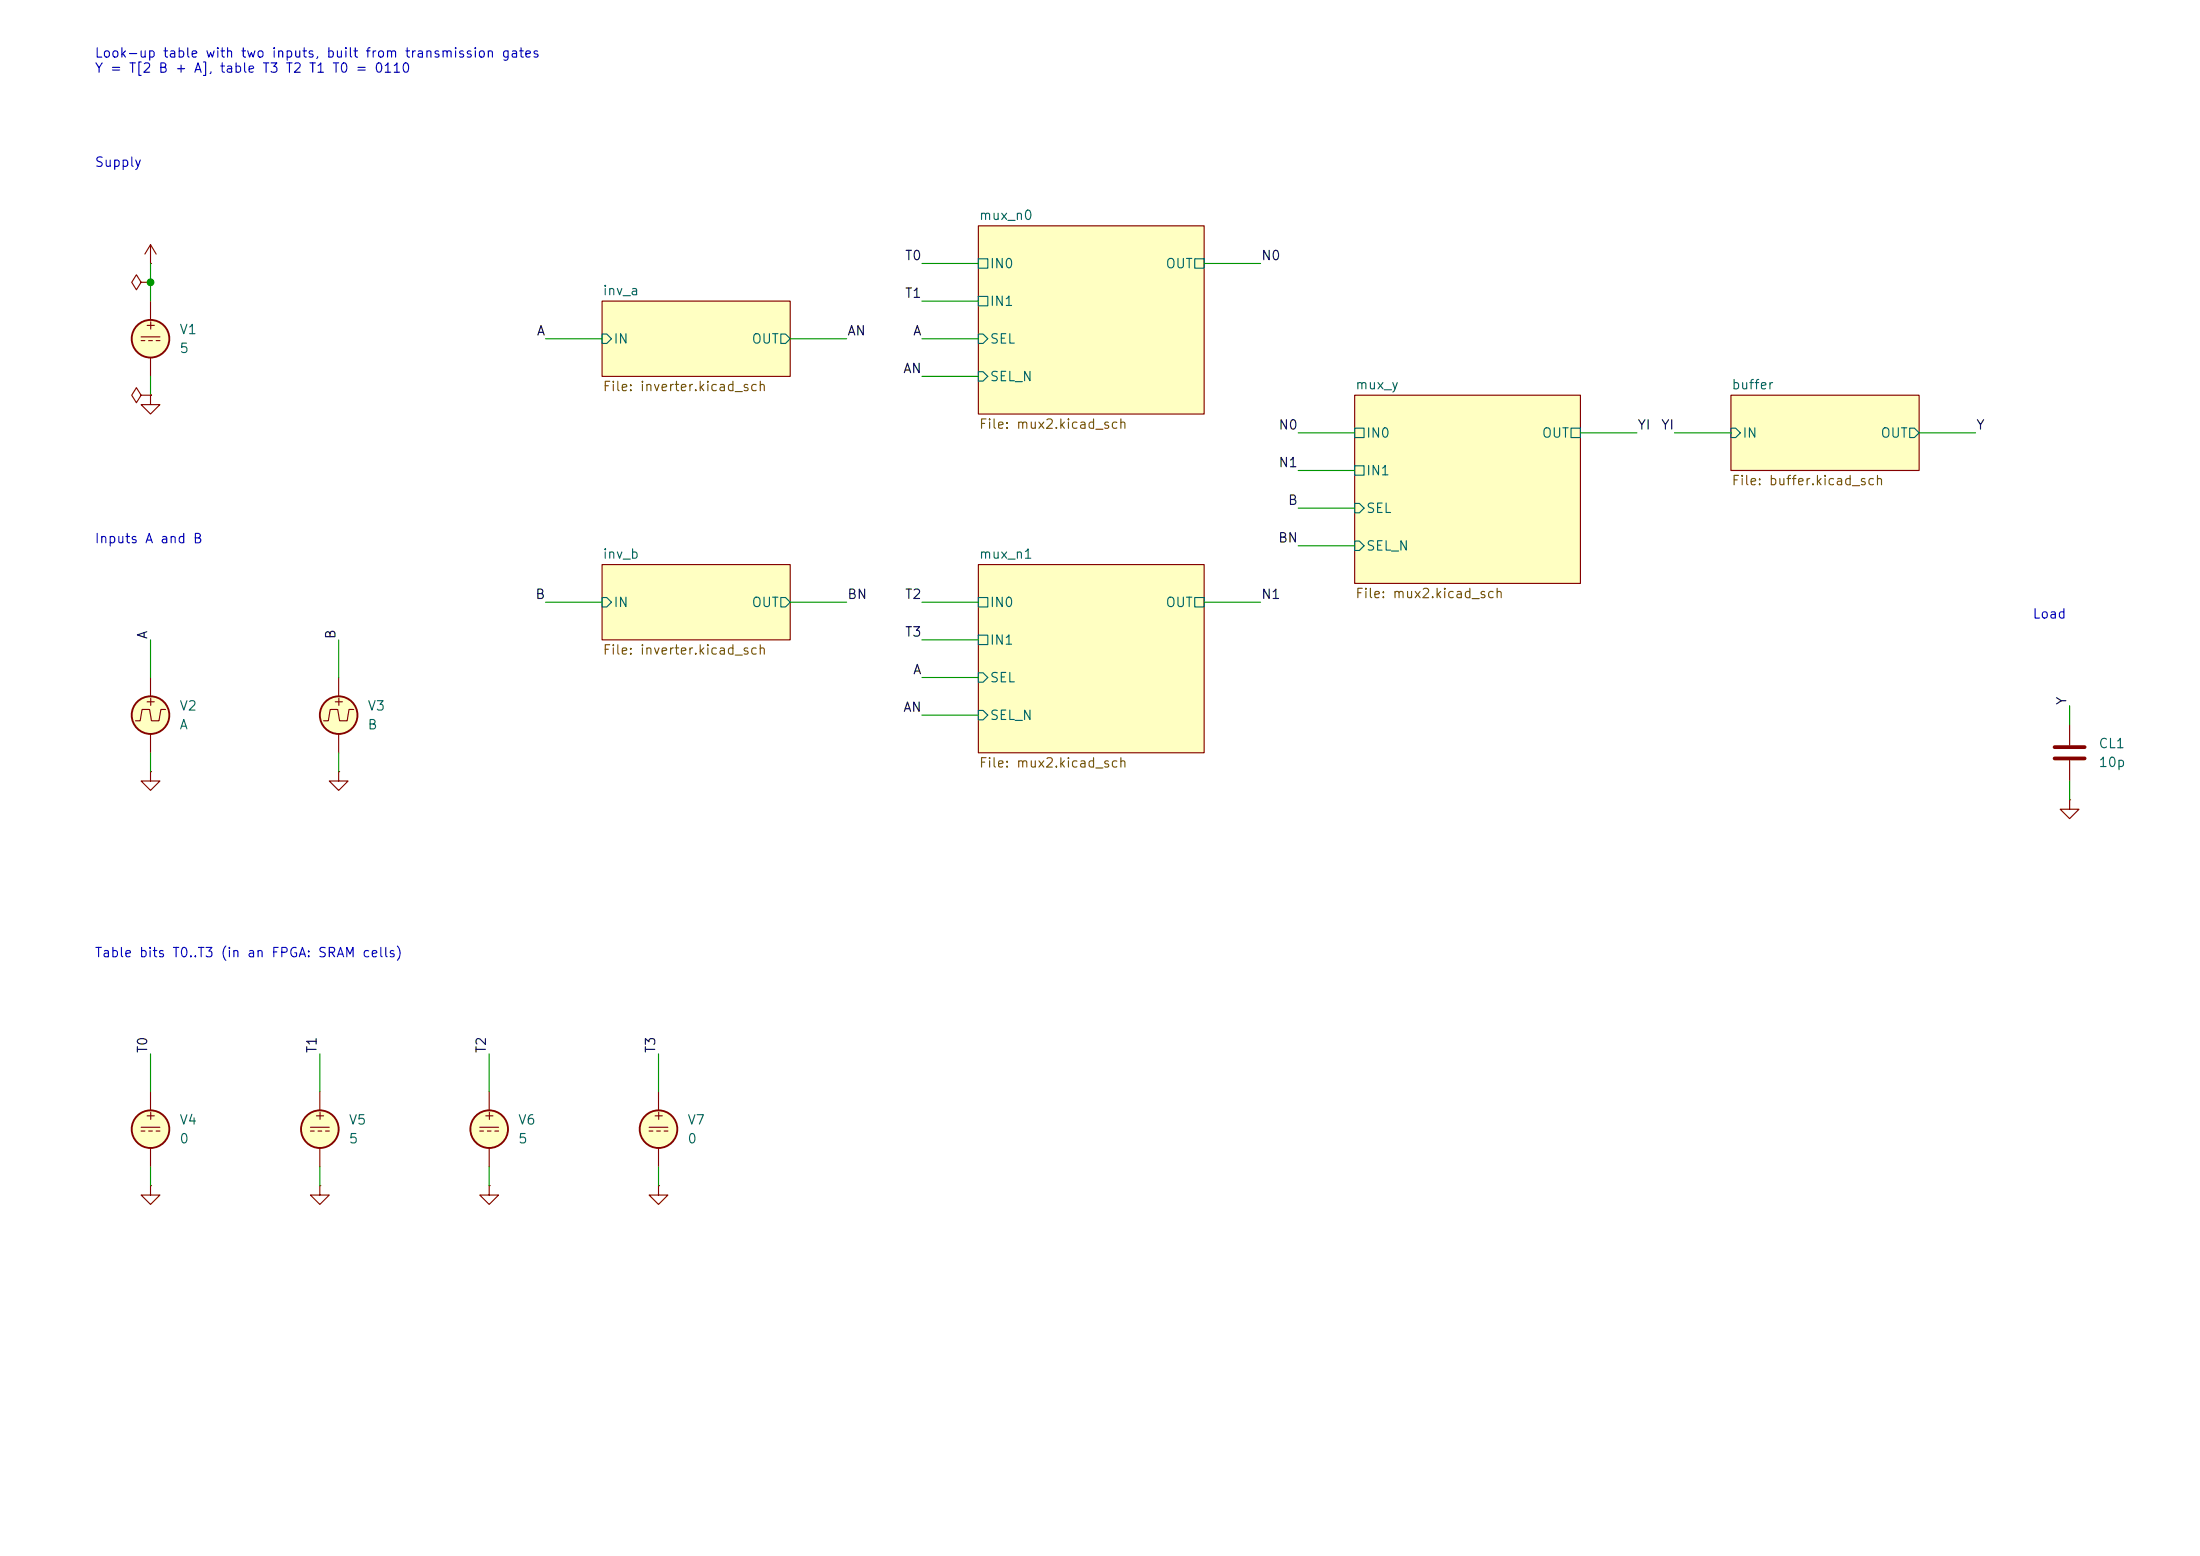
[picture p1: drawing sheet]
(kicad_sch
 (version 20250114)
 (generator "eeschema")
 (generator_version "9.0")
 (paper "A4")
 (title_block
  (title "LUT with two inputs (NMOS pass transistors)")
  (comment 1 "Generated from the description in lut.py"))
 (lib_symbols
  (symbol "Simulation_SPICE:VDC"
   (pin_numbers (hide yes))
   (pin_names
    (offset 0.0254)) (exclude_from_sim no) (in_bom yes) (on_board yes)
   (in_pos_files yes)
   (duplicate_pin_numbers_are_jumpers no)
   (property "Reference" "V" (at 2.54 2.54 0) (show_name no) (do_not_autoplace no) (effects (font (size 1.27 1.27)) (justify left)))
   (property "Value" "1" (at 2.54 0 0) (show_name no) (do_not_autoplace no) (effects (font (size 1.27 1.27)) (justify left)))
   (property "Footprint" "" (at 0 0 0) (show_name no) (do_not_autoplace no) (hide yes) (effects (font (size 1.27 1.27))))
   (property "Datasheet" "https://ngspice.sourceforge.io/docs/ngspice-html-manual/manual.xhtml#sec_Independent_Sources_for" (at 0 0 0) (show_name no) (do_not_autoplace no) (hide yes) (effects (font (size 1.27 1.27))))
   (property "Description" "Voltage source, DC" (at 0 0 0) (show_name no) (do_not_autoplace no) (hide yes) (effects (font (size 1.27 1.27))))
   (property "Sim.Pins" "1=+ 2=-" (at 0 0 0) (show_name no) (do_not_autoplace no) (hide yes) (effects (font (size 1.27 1.27))))
   (property "Sim.Type" "DC" (at 0 0 0) (show_name no) (do_not_autoplace no) (hide yes) (effects (font (size 1.27 1.27))))
   (property "Sim.Device" "V" (at 0 0 0) (show_name no) (do_not_autoplace no) (hide yes) (effects (font (size 1.27 1.27)) (justify left)))
   (symbol "VDC_0_0"
    (polyline (pts (xy -1.27 0.254) (xy 1.27 0.254)) (stroke (width 0) (type default)) (fill (type none)))
    (polyline (pts (xy -0.762 -0.254) (xy -1.27 -0.254)) (stroke (width 0) (type default)) (fill (type none)))
    (polyline (pts (xy 0.254 -0.254) (xy -0.254 -0.254)) (stroke (width 0) (type default)) (fill (type none)))
    (polyline (pts (xy 1.27 -0.254) (xy 0.762 -0.254)) (stroke (width 0) (type default)) (fill (type none)))
    (text "+" (at 0 1.905 0) (effects (font (size 1.27 1.27)))))
   (symbol "VDC_0_1"
    (circle (center 0 0) (radius 2.54) (stroke (width 0.254) (type default)) (fill (type background))))
   (symbol "VDC_1_1"
    (pin passive line (at 0 5.08 270) (length 2.54) (name "" (effects (font (size 1.27 1.27)))) (number "1" (effects (font (size 1.27 1.27)))))
    (pin passive line (at 0 -5.08 90) (length 2.54) (name "" (effects (font (size 1.27 1.27)))) (number "2" (effects (font (size 1.27 1.27))))))
   (embedded_fonts no))
  (symbol "Simulation_SPICE:VPULSE"
   (pin_numbers (hide yes))
   (pin_names
    (offset 0.0254)) (exclude_from_sim no) (in_bom yes) (on_board yes)
   (in_pos_files yes)
   (duplicate_pin_numbers_are_jumpers no)
   (property "Reference" "V" (at 2.54 2.54 0) (show_name no) (do_not_autoplace no) (effects (font (size 1.27 1.27)) (justify left)))
   (property "Value" "VPULSE" (at 2.54 0 0) (show_name no) (do_not_autoplace no) (effects (font (size 1.27 1.27)) (justify left)))
   (property "Footprint" "" (at 0 0 0) (show_name no) (do_not_autoplace no) (hide yes) (effects (font (size 1.27 1.27))))
   (property "Datasheet" "https://ngspice.sourceforge.io/docs/ngspice-html-manual/manual.xhtml#sec_Independent_Sources_for" (at 0 0 0) (show_name no) (do_not_autoplace no) (hide yes) (effects (font (size 1.27 1.27))))
   (property "Description" "Voltage source, pulse" (at 0 0 0) (show_name no) (do_not_autoplace no) (hide yes) (effects (font (size 1.27 1.27))))
   (property "Sim.Pins" "1=+ 2=-" (at 0 0 0) (show_name no) (do_not_autoplace no) (hide yes) (effects (font (size 1.27 1.27))))
   (property "Sim.Type" "PULSE" (at 0 0 0) (show_name no) (do_not_autoplace no) (hide yes) (effects (font (size 1.27 1.27))))
   (property "Sim.Device" "V" (at 0 0 0) (show_name no) (do_not_autoplace no) (hide yes) (effects (font (size 1.27 1.27)) (justify left)))
   (property "Sim.Params" "y1=0 y2=1 td=2n tr=2n tf=2n tw=50n per=100n" (at 2.54 -2.54 0) (show_name no) (do_not_autoplace no) (effects (font (size 1.27 1.27)) (justify left)))
   (symbol "VPULSE_0_0"
    (polyline (pts (xy -2.032 -0.762) (xy -1.397 -0.762) (xy -1.143 0.762) (xy -0.127 0.762) (xy 0.127 -0.762) (xy 1.143 -0.762) (xy 1.397 0.762) (xy 2.032 0.762)) (stroke (width 0) (type default)) (fill (type none)))
    (text "+" (at 0 1.905 0) (effects (font (size 1.27 1.27)))))
   (symbol "VPULSE_0_1"
    (circle (center 0 0) (radius 2.54) (stroke (width 0.254) (type default)) (fill (type background))))
   (symbol "VPULSE_1_1"
    (pin passive line (at 0 5.08 270) (length 2.54) (name "" (effects (font (size 1.27 1.27)))) (number "1" (effects (font (size 1.27 1.27)))))
    (pin passive line (at 0 -5.08 90) (length 2.54) (name "" (effects (font (size 1.27 1.27)))) (number "2" (effects (font (size 1.27 1.27))))))
   (embedded_fonts no))
  (symbol "Device:C"
   (pin_numbers (hide yes))
   (pin_names
    (offset 0.254)) (exclude_from_sim no) (in_bom yes) (on_board yes)
   (in_pos_files yes)
   (duplicate_pin_numbers_are_jumpers no)
   (property "Reference" "C" (at 0.635 2.54 0) (show_name no) (do_not_autoplace no) (effects (font (size 1.27 1.27)) (justify left)))
   (property "Value" "C" (at 0.635 -2.54 0) (show_name no) (do_not_autoplace no) (effects (font (size 1.27 1.27)) (justify left)))
   (property "Footprint" "" (at 0.9652 -3.81 0) (show_name no) (do_not_autoplace no) (hide yes) (effects (font (size 1.27 1.27))))
   (property "Datasheet" "" (at 0 0 0) (show_name no) (do_not_autoplace no) (hide yes) (effects (font (size 1.27 1.27))))
   (property "Description" "Unpolarized capacitor" (at 0 0 0) (show_name no) (do_not_autoplace no) (hide yes) (effects (font (size 1.27 1.27))))
   (symbol "C_0_1"
    (polyline (pts (xy -2.032 0.762) (xy 2.032 0.762)) (stroke (width 0.508) (type default)) (fill (type none)))
    (polyline (pts (xy -2.032 -0.762) (xy 2.032 -0.762)) (stroke (width 0.508) (type default)) (fill (type none))))
   (symbol "C_1_1"
    (pin passive line (at 0 3.81 270) (length 2.794) (name "" (effects (font (size 1.27 1.27)))) (number "1" (effects (font (size 1.27 1.27)))))
    (pin passive line (at 0 -3.81 90) (length 2.794) (name "" (effects (font (size 1.27 1.27)))) (number "2" (effects (font (size 1.27 1.27))))))
   (embedded_fonts no))
  (symbol "power:GND"
   (power global)
   (pin_numbers (hide yes))
   (pin_names
    (offset 0) (hide yes)) (exclude_from_sim no) (in_bom yes) (on_board yes)
   (in_pos_files yes)
   (duplicate_pin_numbers_are_jumpers no)
   (property "Reference" "#PWR" (at 0 -6.35 0) (show_name no) (do_not_autoplace no) (hide yes) (effects (font (size 1.27 1.27))))
   (property "Value" "GND" (at 0 -3.81 0) (show_name no) (do_not_autoplace no) (effects (font (size 1.27 1.27))))
   (property "Footprint" "" (at 0 0 0) (show_name no) (do_not_autoplace no) (hide yes) (effects (font (size 1.27 1.27))))
   (property "Datasheet" "" (at 0 0 0) (show_name no) (do_not_autoplace no) (hide yes) (effects (font (size 1.27 1.27))))
   (property "Description" "Power symbol creates a global label with name \"GND\" , ground" (at 0 0 0) (show_name no) (do_not_autoplace no) (hide yes) (effects (font (size 1.27 1.27))))
   (symbol "GND_0_1"
    (polyline (pts (xy 0 0) (xy 0 -1.27) (xy 1.27 -1.27) (xy 0 -2.54) (xy -1.27 -1.27) (xy 0 -1.27)) (stroke (width 0) (type default)) (fill (type none))))
   (symbol "GND_1_1"
    (pin power_in line (at 0 0 270) (length 0) (name "" (effects (font (size 1.27 1.27)))) (number "1" (effects (font (size 1.27 1.27))))))
   (embedded_fonts no))
  (symbol "power:+5V"
   (power global)
   (pin_numbers (hide yes))
   (pin_names
    (offset 0) (hide yes)) (exclude_from_sim no) (in_bom yes) (on_board yes)
   (in_pos_files yes)
   (duplicate_pin_numbers_are_jumpers no)
   (property "Reference" "#PWR" (at 0 -3.81 0) (show_name no) (do_not_autoplace no) (hide yes) (effects (font (size 1.27 1.27))))
   (property "Value" "+5V" (at 0 3.556 0) (show_name no) (do_not_autoplace no) (effects (font (size 1.27 1.27))))
   (property "Footprint" "" (at 0 0 0) (show_name no) (do_not_autoplace no) (hide yes) (effects (font (size 1.27 1.27))))
   (property "Datasheet" "" (at 0 0 0) (show_name no) (do_not_autoplace no) (hide yes) (effects (font (size 1.27 1.27))))
   (property "Description" "Power symbol creates a global label with name \"+5V\"" (at 0 0 0) (show_name no) (do_not_autoplace no) (hide yes) (effects (font (size 1.27 1.27))))
   (symbol "+5V_0_1"
    (polyline (pts (xy -0.762 1.27) (xy 0 2.54)) (stroke (width 0) (type default)) (fill (type none)))
    (polyline (pts (xy 0 2.54) (xy 0.762 1.27)) (stroke (width 0) (type default)) (fill (type none)))
    (polyline (pts (xy 0 0) (xy 0 2.54)) (stroke (width 0) (type default)) (fill (type none))))
   (symbol "+5V_1_1"
    (pin power_in line (at 0 0 90) (length 0) (name "" (effects (font (size 1.27 1.27)))) (number "1" (effects (font (size 1.27 1.27))))))
   (embedded_fonts no))
  (symbol "power:PWR_FLAG"
   (power global)
   (pin_numbers (hide yes))
   (pin_names
    (offset 0) (hide yes)) (exclude_from_sim no) (in_bom yes) (on_board yes)
   (in_pos_files yes)
   (duplicate_pin_numbers_are_jumpers no)
   (property "Reference" "#FLG" (at 0 1.905 0) (show_name no) (do_not_autoplace no) (hide yes) (effects (font (size 1.27 1.27))))
   (property "Value" "PWR_FLAG" (at 0 3.81 0) (show_name no) (do_not_autoplace no) (effects (font (size 1.27 1.27))))
   (property "Footprint" "" (at 0 0 0) (show_name no) (do_not_autoplace no) (hide yes) (effects (font (size 1.27 1.27))))
   (property "Datasheet" "" (at 0 0 0) (show_name no) (do_not_autoplace no) (hide yes) (effects (font (size 1.27 1.27))))
   (property "Description" "Special symbol for telling ERC where power comes from" (at 0 0 0) (show_name no) (do_not_autoplace no) (hide yes) (effects (font (size 1.27 1.27))))
   (symbol "PWR_FLAG_0_0"
    (pin power_out line (at 0 0 90) (length 0) (name "" (effects (font (size 1.27 1.27)))) (number "1" (effects (font (size 1.27 1.27))))))
   (symbol "PWR_FLAG_0_1"
    (polyline (pts (xy 0 0) (xy 0 1.27) (xy -1.016 1.905) (xy 0 2.54) (xy 1.016 1.905) (xy 0 1.27)) (stroke (width 0) (type default)) (fill (type none))))
   (embedded_fonts no)))
 (symbol
  (lib_id "Simulation_SPICE:VDC")
  (at 20.32 45.72 0)
  (unit 1)
  (exclude_from_sim no)
  (in_bom yes)
  (on_board yes)
  (dnp no)
  (property "Reference" "V1" (at 24.13 44.45 0) (effects (font (size 1.27 1.27)) (justify left)))
  (property "Value" "5" (at 24.13 46.99 0) (effects (font (size 1.27 1.27)) (justify left)))
  (property "Footprint" "" (at 20.32 45.72 0) (hide yes) (effects (font (size 1.27 1.27))))
  (property "Datasheet" "" (at 20.32 45.72 0) (hide yes) (effects (font (size 1.27 1.27))))
  (property "Sim.Pins" "1=+ 2=-" (at 20.32 45.72 0) (hide yes) (effects (font (size 1.27 1.27))))
  (property "Sim.Type" "DC" (at 20.32 45.72 0) (hide yes) (effects (font (size 1.27 1.27))))
  (property "Sim.Device" "V" (at 20.32 45.72 0) (hide yes) (effects (font (size 1.27 1.27))))
  (property "Sim.Params" "dc=5" (at 20.32 45.72 0) (hide yes) (effects (font (size 1.27 1.27))))
  (pin "1")
  (pin "2"))
 (symbol
  (lib_id "Simulation_SPICE:VPULSE")
  (at 20.32 96.52 0)
  (unit 1)
  (exclude_from_sim no)
  (in_bom yes)
  (on_board yes)
  (dnp no)
  (property "Reference" "V2" (at 24.13 95.25 0) (effects (font (size 1.27 1.27)) (justify left)))
  (property "Value" "A" (at 24.13 97.79 0) (effects (font (size 1.27 1.27)) (justify left)))
  (property "Footprint" "" (at 20.32 96.52 0) (hide yes) (effects (font (size 1.27 1.27))))
  (property "Datasheet" "" (at 20.32 96.52 0) (hide yes) (effects (font (size 1.27 1.27))))
  (property "Sim.Pins" "1=+ 2=-" (at 20.32 96.52 0) (hide yes) (effects (font (size 1.27 1.27))))
  (property "Sim.Type" "PULSE" (at 20.32 96.52 0) (hide yes) (effects (font (size 1.27 1.27))))
  (property "Sim.Device" "V" (at 20.32 96.52 0) (hide yes) (effects (font (size 1.27 1.27))))
  (property "Sim.Params" "y1=0 y2=5 td=200n tr=1n tf=1n tw=399n per=800n" (at 20.32 96.52 0) (hide yes) (effects (font (size 1.27 1.27))))
  (pin "1")
  (pin "2"))
 (symbol
  (lib_id "Simulation_SPICE:VPULSE")
  (at 45.72 96.52 0)
  (unit 1)
  (exclude_from_sim no)
  (in_bom yes)
  (on_board yes)
  (dnp no)
  (property "Reference" "V3" (at 49.53 95.25 0) (effects (font (size 1.27 1.27)) (justify left)))
  (property "Value" "B" (at 49.53 97.79 0) (effects (font (size 1.27 1.27)) (justify left)))
  (property "Footprint" "" (at 45.72 96.52 0) (hide yes) (effects (font (size 1.27 1.27))))
  (property "Datasheet" "" (at 45.72 96.52 0) (hide yes) (effects (font (size 1.27 1.27))))
  (property "Sim.Pins" "1=+ 2=-" (at 45.72 96.52 0) (hide yes) (effects (font (size 1.27 1.27))))
  (property "Sim.Type" "PULSE" (at 45.72 96.52 0) (hide yes) (effects (font (size 1.27 1.27))))
  (property "Sim.Device" "V" (at 45.72 96.52 0) (hide yes) (effects (font (size 1.27 1.27))))
  (property "Sim.Params" "y1=0 y2=5 td=400n tr=1n tf=1n tw=399n per=800n" (at 45.72 96.52 0) (hide yes) (effects (font (size 1.27 1.27))))
  (pin "1")
  (pin "2"))
 (symbol
  (lib_id "Simulation_SPICE:VDC")
  (at 20.32 152.4 0)
  (unit 1)
  (exclude_from_sim no)
  (in_bom yes)
  (on_board yes)
  (dnp no)
  (property "Reference" "V4" (at 24.13 151.13 0) (effects (font (size 1.27 1.27)) (justify left)))
  (property "Value" "0" (at 24.13 153.67 0) (effects (font (size 1.27 1.27)) (justify left)))
  (property "Footprint" "" (at 20.32 152.4 0) (hide yes) (effects (font (size 1.27 1.27))))
  (property "Datasheet" "" (at 20.32 152.4 0) (hide yes) (effects (font (size 1.27 1.27))))
  (property "Sim.Pins" "1=+ 2=-" (at 20.32 152.4 0) (hide yes) (effects (font (size 1.27 1.27))))
  (property "Sim.Type" "DC" (at 20.32 152.4 0) (hide yes) (effects (font (size 1.27 1.27))))
  (property "Sim.Device" "V" (at 20.32 152.4 0) (hide yes) (effects (font (size 1.27 1.27))))
  (property "Sim.Params" "dc=0" (at 20.32 152.4 0) (hide yes) (effects (font (size 1.27 1.27))))
  (pin "1")
  (pin "2"))
 (symbol
  (lib_id "Simulation_SPICE:VDC")
  (at 43.18 152.4 0)
  (unit 1)
  (exclude_from_sim no)
  (in_bom yes)
  (on_board yes)
  (dnp no)
  (property "Reference" "V5" (at 46.99 151.13 0) (effects (font (size 1.27 1.27)) (justify left)))
  (property "Value" "5" (at 46.99 153.67 0) (effects (font (size 1.27 1.27)) (justify left)))
  (property "Footprint" "" (at 43.18 152.4 0) (hide yes) (effects (font (size 1.27 1.27))))
  (property "Datasheet" "" (at 43.18 152.4 0) (hide yes) (effects (font (size 1.27 1.27))))
  (property "Sim.Pins" "1=+ 2=-" (at 43.18 152.4 0) (hide yes) (effects (font (size 1.27 1.27))))
  (property "Sim.Type" "DC" (at 43.18 152.4 0) (hide yes) (effects (font (size 1.27 1.27))))
  (property "Sim.Device" "V" (at 43.18 152.4 0) (hide yes) (effects (font (size 1.27 1.27))))
  (property "Sim.Params" "dc=5" (at 43.18 152.4 0) (hide yes) (effects (font (size 1.27 1.27))))
  (pin "1")
  (pin "2"))
 (symbol
  (lib_id "Simulation_SPICE:VDC")
  (at 66.04 152.4 0)
  (unit 1)
  (exclude_from_sim no)
  (in_bom yes)
  (on_board yes)
  (dnp no)
  (property "Reference" "V6" (at 69.85 151.13 0) (effects (font (size 1.27 1.27)) (justify left)))
  (property "Value" "5" (at 69.85 153.67 0) (effects (font (size 1.27 1.27)) (justify left)))
  (property "Footprint" "" (at 66.04 152.4 0) (hide yes) (effects (font (size 1.27 1.27))))
  (property "Datasheet" "" (at 66.04 152.4 0) (hide yes) (effects (font (size 1.27 1.27))))
  (property "Sim.Pins" "1=+ 2=-" (at 66.04 152.4 0) (hide yes) (effects (font (size 1.27 1.27))))
  (property "Sim.Type" "DC" (at 66.04 152.4 0) (hide yes) (effects (font (size 1.27 1.27))))
  (property "Sim.Device" "V" (at 66.04 152.4 0) (hide yes) (effects (font (size 1.27 1.27))))
  (property "Sim.Params" "dc=5" (at 66.04 152.4 0) (hide yes) (effects (font (size 1.27 1.27))))
  (pin "1")
  (pin "2"))
 (symbol
  (lib_id "Simulation_SPICE:VDC")
  (at 88.9 152.4 0)
  (unit 1)
  (exclude_from_sim no)
  (in_bom yes)
  (on_board yes)
  (dnp no)
  (property "Reference" "V7" (at 92.71 151.13 0) (effects (font (size 1.27 1.27)) (justify left)))
  (property "Value" "0" (at 92.71 153.67 0) (effects (font (size 1.27 1.27)) (justify left)))
  (property "Footprint" "" (at 88.9 152.4 0) (hide yes) (effects (font (size 1.27 1.27))))
  (property "Datasheet" "" (at 88.9 152.4 0) (hide yes) (effects (font (size 1.27 1.27))))
  (property "Sim.Pins" "1=+ 2=-" (at 88.9 152.4 0) (hide yes) (effects (font (size 1.27 1.27))))
  (property "Sim.Type" "DC" (at 88.9 152.4 0) (hide yes) (effects (font (size 1.27 1.27))))
  (property "Sim.Device" "V" (at 88.9 152.4 0) (hide yes) (effects (font (size 1.27 1.27))))
  (property "Sim.Params" "dc=0" (at 88.9 152.4 0) (hide yes) (effects (font (size 1.27 1.27))))
  (pin "1")
  (pin "2"))
 (symbol
  (lib_id "Device:C")
  (at 279.4 101.6 0)
  (unit 1)
  (exclude_from_sim no)
  (in_bom yes)
  (on_board yes)
  (dnp no)
  (property "Reference" "CL1" (at 283.21 100.33 0) (effects (font (size 1.27 1.27)) (justify left)))
  (property "Value" "10p" (at 283.21 102.87 0) (effects (font (size 1.27 1.27)) (justify left)))
  (property "Footprint" "" (at 279.4 101.6 0) (hide yes) (effects (font (size 1.27 1.27))))
  (property "Datasheet" "" (at 279.4 101.6 0) (hide yes) (effects (font (size 1.27 1.27))))
  (pin "1")
  (pin "2"))
 (symbol
  (lib_id "power:GND")
  (at 20.32 53.34 0)
  (unit 1)
  (exclude_from_sim no)
  (in_bom yes)
  (on_board yes)
  (dnp no)
  (property "Reference" "#PWR001" (at 24.13 52.07 0) (hide yes) (effects (font (size 1.27 1.27)) (justify left)))
  (property "Value" "GND" (at 24.13 54.61 0) (hide yes) (effects (font (size 1.27 1.27)) (justify left)))
  (property "Footprint" "" (at 20.32 53.34 0) (hide yes) (effects (font (size 1.27 1.27))))
  (property "Datasheet" "" (at 20.32 53.34 0) (hide yes) (effects (font (size 1.27 1.27))))
  (pin "1"))
 (symbol
  (lib_id "power:+5V")
  (at 20.32 35.56 0)
  (unit 1)
  (exclude_from_sim no)
  (in_bom yes)
  (on_board yes)
  (dnp no)
  (property "Reference" "#PWR002" (at 24.13 34.29 0) (hide yes) (effects (font (size 1.27 1.27)) (justify left)))
  (property "Value" "+5V" (at 24.13 36.83 0) (hide yes) (effects (font (size 1.27 1.27)) (justify left)))
  (property "Footprint" "" (at 20.32 35.56 0) (hide yes) (effects (font (size 1.27 1.27))))
  (property "Datasheet" "" (at 20.32 35.56 0) (hide yes) (effects (font (size 1.27 1.27))))
  (pin "1"))
 (symbol
  (lib_id "power:PWR_FLAG")
  (at 20.32 38.1 90)
  (unit 1)
  (exclude_from_sim no)
  (in_bom yes)
  (on_board yes)
  (dnp no)
  (property "Reference" "#FLG001" (at 24.13 36.83 90) (hide yes) (effects (font (size 1.27 1.27))))
  (property "Value" "PWR_FLAG" (at 24.13 39.37 90) (hide yes) (effects (font (size 1.27 1.27))))
  (property "Footprint" "" (at 20.32 38.1 0) (hide yes) (effects (font (size 1.27 1.27))))
  (property "Datasheet" "" (at 20.32 38.1 0) (hide yes) (effects (font (size 1.27 1.27))))
  (pin "1"))
 (symbol
  (lib_id "power:PWR_FLAG")
  (at 20.32 53.34 90)
  (unit 1)
  (exclude_from_sim no)
  (in_bom yes)
  (on_board yes)
  (dnp no)
  (property "Reference" "#FLG002" (at 24.13 52.07 90) (hide yes) (effects (font (size 1.27 1.27))))
  (property "Value" "PWR_FLAG" (at 24.13 54.61 90) (hide yes) (effects (font (size 1.27 1.27))))
  (property "Footprint" "" (at 20.32 53.34 0) (hide yes) (effects (font (size 1.27 1.27))))
  (property "Datasheet" "" (at 20.32 53.34 0) (hide yes) (effects (font (size 1.27 1.27))))
  (pin "1"))
 (symbol
  (lib_id "power:GND")
  (at 20.32 104.14 0)
  (unit 1)
  (exclude_from_sim no)
  (in_bom yes)
  (on_board yes)
  (dnp no)
  (property "Reference" "#PWR003" (at 24.13 102.87 0) (hide yes) (effects (font (size 1.27 1.27)) (justify left)))
  (property "Value" "GND" (at 24.13 105.41 0) (hide yes) (effects (font (size 1.27 1.27)) (justify left)))
  (property "Footprint" "" (at 20.32 104.14 0) (hide yes) (effects (font (size 1.27 1.27))))
  (property "Datasheet" "" (at 20.32 104.14 0) (hide yes) (effects (font (size 1.27 1.27))))
  (pin "1"))
 (symbol
  (lib_id "power:GND")
  (at 45.72 104.14 0)
  (unit 1)
  (exclude_from_sim no)
  (in_bom yes)
  (on_board yes)
  (dnp no)
  (property "Reference" "#PWR004" (at 49.53 102.87 0) (hide yes) (effects (font (size 1.27 1.27)) (justify left)))
  (property "Value" "GND" (at 49.53 105.41 0) (hide yes) (effects (font (size 1.27 1.27)) (justify left)))
  (property "Footprint" "" (at 45.72 104.14 0) (hide yes) (effects (font (size 1.27 1.27))))
  (property "Datasheet" "" (at 45.72 104.14 0) (hide yes) (effects (font (size 1.27 1.27))))
  (pin "1"))
 (symbol
  (lib_id "power:GND")
  (at 20.32 160.02 0)
  (unit 1)
  (exclude_from_sim no)
  (in_bom yes)
  (on_board yes)
  (dnp no)
  (property "Reference" "#PWR005" (at 24.13 158.75 0) (hide yes) (effects (font (size 1.27 1.27)) (justify left)))
  (property "Value" "GND" (at 24.13 161.29 0) (hide yes) (effects (font (size 1.27 1.27)) (justify left)))
  (property "Footprint" "" (at 20.32 160.02 0) (hide yes) (effects (font (size 1.27 1.27))))
  (property "Datasheet" "" (at 20.32 160.02 0) (hide yes) (effects (font (size 1.27 1.27))))
  (pin "1"))
 (symbol
  (lib_id "power:GND")
  (at 43.18 160.02 0)
  (unit 1)
  (exclude_from_sim no)
  (in_bom yes)
  (on_board yes)
  (dnp no)
  (property "Reference" "#PWR006" (at 46.99 158.75 0) (hide yes) (effects (font (size 1.27 1.27)) (justify left)))
  (property "Value" "GND" (at 46.99 161.29 0) (hide yes) (effects (font (size 1.27 1.27)) (justify left)))
  (property "Footprint" "" (at 43.18 160.02 0) (hide yes) (effects (font (size 1.27 1.27))))
  (property "Datasheet" "" (at 43.18 160.02 0) (hide yes) (effects (font (size 1.27 1.27))))
  (pin "1"))
 (symbol
  (lib_id "power:GND")
  (at 66.04 160.02 0)
  (unit 1)
  (exclude_from_sim no)
  (in_bom yes)
  (on_board yes)
  (dnp no)
  (property "Reference" "#PWR007" (at 69.85 158.75 0) (hide yes) (effects (font (size 1.27 1.27)) (justify left)))
  (property "Value" "GND" (at 69.85 161.29 0) (hide yes) (effects (font (size 1.27 1.27)) (justify left)))
  (property "Footprint" "" (at 66.04 160.02 0) (hide yes) (effects (font (size 1.27 1.27))))
  (property "Datasheet" "" (at 66.04 160.02 0) (hide yes) (effects (font (size 1.27 1.27))))
  (pin "1"))
 (symbol
  (lib_id "power:GND")
  (at 88.9 160.02 0)
  (unit 1)
  (exclude_from_sim no)
  (in_bom yes)
  (on_board yes)
  (dnp no)
  (property "Reference" "#PWR008" (at 92.71 158.75 0) (hide yes) (effects (font (size 1.27 1.27)) (justify left)))
  (property "Value" "GND" (at 92.71 161.29 0) (hide yes) (effects (font (size 1.27 1.27)) (justify left)))
  (property "Footprint" "" (at 88.9 160.02 0) (hide yes) (effects (font (size 1.27 1.27))))
  (property "Datasheet" "" (at 88.9 160.02 0) (hide yes) (effects (font (size 1.27 1.27))))
  (pin "1"))
 (symbol
  (lib_id "power:GND")
  (at 279.4 107.95 0)
  (unit 1)
  (exclude_from_sim no)
  (in_bom yes)
  (on_board yes)
  (dnp no)
  (property "Reference" "#PWR009" (at 283.21 106.68 0) (hide yes) (effects (font (size 1.27 1.27)) (justify left)))
  (property "Value" "GND" (at 283.21 109.22 0) (hide yes) (effects (font (size 1.27 1.27)) (justify left)))
  (property "Footprint" "" (at 279.4 107.95 0) (hide yes) (effects (font (size 1.27 1.27))))
  (property "Datasheet" "" (at 279.4 107.95 0) (hide yes) (effects (font (size 1.27 1.27))))
  (pin "1"))
 (wire
  (pts (xy 20.32 50.8) (xy 20.32 53.34))
  (stroke (width 0) (type default)))
 (wire
  (pts (xy 20.32 40.64) (xy 20.32 35.56))
  (stroke (width 0) (type default)))
 (wire
  (pts (xy 20.32 101.6) (xy 20.32 104.14))
  (stroke (width 0) (type default)))
 (wire
  (pts (xy 20.32 91.44) (xy 20.32 86.36))
  (stroke (width 0) (type default)))
 (wire
  (pts (xy 45.72 101.6) (xy 45.72 104.14))
  (stroke (width 0) (type default)))
 (wire
  (pts (xy 45.72 91.44) (xy 45.72 86.36))
  (stroke (width 0) (type default)))
 (wire
  (pts (xy 20.32 157.48) (xy 20.32 160.02))
  (stroke (width 0) (type default)))
 (wire
  (pts (xy 20.32 147.32) (xy 20.32 142.24))
  (stroke (width 0) (type default)))
 (wire
  (pts (xy 43.18 157.48) (xy 43.18 160.02))
  (stroke (width 0) (type default)))
 (wire
  (pts (xy 43.18 147.32) (xy 43.18 142.24))
  (stroke (width 0) (type default)))
 (wire
  (pts (xy 66.04 157.48) (xy 66.04 160.02))
  (stroke (width 0) (type default)))
 (wire
  (pts (xy 66.04 147.32) (xy 66.04 142.24))
  (stroke (width 0) (type default)))
 (wire
  (pts (xy 88.9 157.48) (xy 88.9 160.02))
  (stroke (width 0) (type default)))
 (wire
  (pts (xy 88.9 147.32) (xy 88.9 142.24))
  (stroke (width 0) (type default)))
 (wire
  (pts (xy 81.28 45.72) (xy 73.66 45.72))
  (stroke (width 0) (type default)))
 (wire
  (pts (xy 106.68 45.72) (xy 114.3 45.72))
  (stroke (width 0) (type default)))
 (wire
  (pts (xy 81.28 81.28) (xy 73.66 81.28))
  (stroke (width 0) (type default)))
 (wire
  (pts (xy 106.68 81.28) (xy 114.3 81.28))
  (stroke (width 0) (type default)))
 (wire
  (pts (xy 132.08 35.56) (xy 124.46 35.56))
  (stroke (width 0) (type default)))
 (wire
  (pts (xy 132.08 40.64) (xy 124.46 40.64))
  (stroke (width 0) (type default)))
 (wire
  (pts (xy 132.08 45.72) (xy 124.46 45.72))
  (stroke (width 0) (type default)))
 (wire
  (pts (xy 132.08 50.8) (xy 124.46 50.8))
  (stroke (width 0) (type default)))
 (wire
  (pts (xy 162.56 35.56) (xy 170.18 35.56))
  (stroke (width 0) (type default)))
 (wire
  (pts (xy 132.08 81.28) (xy 124.46 81.28))
  (stroke (width 0) (type default)))
 (wire
  (pts (xy 132.08 86.36) (xy 124.46 86.36))
  (stroke (width 0) (type default)))
 (wire
  (pts (xy 132.08 91.44) (xy 124.46 91.44))
  (stroke (width 0) (type default)))
 (wire
  (pts (xy 132.08 96.52) (xy 124.46 96.52))
  (stroke (width 0) (type default)))
 (wire
  (pts (xy 162.56 81.28) (xy 170.18 81.28))
  (stroke (width 0) (type default)))
 (wire
  (pts (xy 182.88 58.42) (xy 175.26 58.42))
  (stroke (width 0) (type default)))
 (wire
  (pts (xy 182.88 63.5) (xy 175.26 63.5))
  (stroke (width 0) (type default)))
 (wire
  (pts (xy 182.88 68.58) (xy 175.26 68.58))
  (stroke (width 0) (type default)))
 (wire
  (pts (xy 182.88 73.66) (xy 175.26 73.66))
  (stroke (width 0) (type default)))
 (wire
  (pts (xy 213.36 58.42) (xy 220.98 58.42))
  (stroke (width 0) (type default)))
 (wire
  (pts (xy 233.68 58.42) (xy 226.06 58.42))
  (stroke (width 0) (type default)))
 (wire
  (pts (xy 259.08 58.42) (xy 266.7 58.42))
  (stroke (width 0) (type default)))
 (wire
  (pts (xy 279.4 97.79) (xy 279.4 95.25))
  (stroke (width 0) (type default)))
 (wire
  (pts (xy 279.4 105.41) (xy 279.4 107.95))
  (stroke (width 0) (type default)))
 (junction
  (at 20.32 38.1)
  (diameter 0)
  (color 0 0 0 0))
 (label "A"
  (at 20.32 86.36 90)
  (effects (font (size 1.27 1.27)) (justify left bottom)))
 (label "B"
  (at 45.72 86.36 90)
  (effects (font (size 1.27 1.27)) (justify left bottom)))
 (label "T0"
  (at 20.32 142.24 90)
  (effects (font (size 1.27 1.27)) (justify left bottom)))
 (label "T1"
  (at 43.18 142.24 90)
  (effects (font (size 1.27 1.27)) (justify left bottom)))
 (label "T2"
  (at 66.04 142.24 90)
  (effects (font (size 1.27 1.27)) (justify left bottom)))
 (label "T3"
  (at 88.9 142.24 90)
  (effects (font (size 1.27 1.27)) (justify left bottom)))
 (label "A"
  (at 73.66 45.72 180)
  (effects (font (size 1.27 1.27)) (justify right bottom)))
 (label "AN"
  (at 114.3 45.72 0)
  (effects (font (size 1.27 1.27)) (justify left bottom)))
 (label "B"
  (at 73.66 81.28 180)
  (effects (font (size 1.27 1.27)) (justify right bottom)))
 (label "BN"
  (at 114.3 81.28 0)
  (effects (font (size 1.27 1.27)) (justify left bottom)))
 (label "T0"
  (at 124.46 35.56 180)
  (effects (font (size 1.27 1.27)) (justify right bottom)))
 (label "T1"
  (at 124.46 40.64 180)
  (effects (font (size 1.27 1.27)) (justify right bottom)))
 (label "A"
  (at 124.46 45.72 180)
  (effects (font (size 1.27 1.27)) (justify right bottom)))
 (label "AN"
  (at 124.46 50.8 180)
  (effects (font (size 1.27 1.27)) (justify right bottom)))
 (label "N0"
  (at 170.18 35.56 0)
  (effects (font (size 1.27 1.27)) (justify left bottom)))
 (label "T2"
  (at 124.46 81.28 180)
  (effects (font (size 1.27 1.27)) (justify right bottom)))
 (label "T3"
  (at 124.46 86.36 180)
  (effects (font (size 1.27 1.27)) (justify right bottom)))
 (label "A"
  (at 124.46 91.44 180)
  (effects (font (size 1.27 1.27)) (justify right bottom)))
 (label "AN"
  (at 124.46 96.52 180)
  (effects (font (size 1.27 1.27)) (justify right bottom)))
 (label "N1"
  (at 170.18 81.28 0)
  (effects (font (size 1.27 1.27)) (justify left bottom)))
 (label "N0"
  (at 175.26 58.42 180)
  (effects (font (size 1.27 1.27)) (justify right bottom)))
 (label "N1"
  (at 175.26 63.5 180)
  (effects (font (size 1.27 1.27)) (justify right bottom)))
 (label "B"
  (at 175.26 68.58 180)
  (effects (font (size 1.27 1.27)) (justify right bottom)))
 (label "BN"
  (at 175.26 73.66 180)
  (effects (font (size 1.27 1.27)) (justify right bottom)))
 (label "YI"
  (at 220.98 58.42 0)
  (effects (font (size 1.27 1.27)) (justify left bottom)))
 (label "YI"
  (at 226.06 58.42 180)
  (effects (font (size 1.27 1.27)) (justify right bottom)))
 (label "Y"
  (at 266.7 58.42 0)
  (effects (font (size 1.27 1.27)) (justify left bottom)))
 (label "Y"
  (at 279.4 95.25 90)
  (effects (font (size 1.27 1.27)) (justify left bottom)))
 (text "Table bits T0..T3 (in an FPGA: SRAM cells)"
  (exclude_from_sim no)
  (at 12.7 129.54 0)
  (effects (font (size 1.27 1.27)) (justify left bottom)))
 (text "Supply"
  (exclude_from_sim no)
  (at 12.7 22.86 0)
  (effects (font (size 1.27 1.27)) (justify left bottom)))
 (text "Inputs A and B"
  (exclude_from_sim no)
  (at 12.7 73.66 0)
  (effects (font (size 1.27 1.27)) (justify left bottom)))
 (text "Load"
  (exclude_from_sim no)
  (at 274.32 83.82 0)
  (effects (font (size 1.27 1.27)) (justify left bottom)))
 (text "Look-up table with two inputs, built from NMOS pass transistors\nY = T[2 B + A], table T3 T2 T1 T0 = 0110"
  (exclude_from_sim no)
  (at 12.7 10.16 0)
  (effects (font (size 1.27 1.27)) (justify left bottom)))
 (sheet
  (at 81.28 40.64)
  (size 25.4 10.16)
  (exclude_from_sim no)
  (in_bom yes)
  (on_board yes)
  (dnp no)
  (stroke (width 0.1524) (type solid))
  (fill (color 255 255 194 1.0000))
  (property "Sheetname" "inv_a" (at 81.28 39.94 0) (effects (font (size 1.27 1.27)) (justify left bottom)))
  (property "Sheetfile" "inverter.kicad_sch" (at 81.28 51.4 0) (effects (font (size 1.27 1.27)) (justify left top)))
  (pin "IN" input (at 81.28 45.72 180) (effects (font (size 1.27 1.27)) (justify left)))
  (pin "OUT" output (at 106.68 45.72 0) (effects (font (size 1.27 1.27)) (justify right))))
 (sheet
  (at 81.28 76.2)
  (size 25.4 10.16)
  (exclude_from_sim no)
  (in_bom yes)
  (on_board yes)
  (dnp no)
  (stroke (width 0.1524) (type solid))
  (fill (color 255 255 194 1.0000))
  (property "Sheetname" "inv_b" (at 81.28 75.5 0) (effects (font (size 1.27 1.27)) (justify left bottom)))
  (property "Sheetfile" "inverter.kicad_sch" (at 81.28 86.96 0) (effects (font (size 1.27 1.27)) (justify left top)))
  (pin "IN" input (at 81.28 81.28 180) (effects (font (size 1.27 1.27)) (justify left)))
  (pin "OUT" output (at 106.68 81.28 0) (effects (font (size 1.27 1.27)) (justify right))))
 (sheet
  (at 132.08 30.48)
  (size 30.48 25.4)
  (exclude_from_sim no)
  (in_bom yes)
  (on_board yes)
  (dnp no)
  (stroke (width 0.1524) (type solid))
  (fill (color 255 255 194 1.0000))
  (property "Sheetname" "mux_n0" (at 132.08 29.78 0) (effects (font (size 1.27 1.27)) (justify left bottom)))
  (property "Sheetfile" "mux2.kicad_sch" (at 132.08 56.48 0) (effects (font (size 1.27 1.27)) (justify left top)))
  (pin "IN0" passive (at 132.08 35.56 180) (effects (font (size 1.27 1.27)) (justify left)))
  (pin "IN1" passive (at 132.08 40.64 180) (effects (font (size 1.27 1.27)) (justify left)))
  (pin "SEL" input (at 132.08 45.72 180) (effects (font (size 1.27 1.27)) (justify left)))
  (pin "SEL_N" input (at 132.08 50.8 180) (effects (font (size 1.27 1.27)) (justify left)))
  (pin "OUT" passive (at 162.56 35.56 0) (effects (font (size 1.27 1.27)) (justify right))))
 (sheet
  (at 132.08 76.2)
  (size 30.48 25.4)
  (exclude_from_sim no)
  (in_bom yes)
  (on_board yes)
  (dnp no)
  (stroke (width 0.1524) (type solid))
  (fill (color 255 255 194 1.0000))
  (property "Sheetname" "mux_n1" (at 132.08 75.5 0) (effects (font (size 1.27 1.27)) (justify left bottom)))
  (property "Sheetfile" "mux2.kicad_sch" (at 132.08 102.2 0) (effects (font (size 1.27 1.27)) (justify left top)))
  (pin "IN0" passive (at 132.08 81.28 180) (effects (font (size 1.27 1.27)) (justify left)))
  (pin "IN1" passive (at 132.08 86.36 180) (effects (font (size 1.27 1.27)) (justify left)))
  (pin "SEL" input (at 132.08 91.44 180) (effects (font (size 1.27 1.27)) (justify left)))
  (pin "SEL_N" input (at 132.08 96.52 180) (effects (font (size 1.27 1.27)) (justify left)))
  (pin "OUT" passive (at 162.56 81.28 0) (effects (font (size 1.27 1.27)) (justify right))))
 (sheet
  (at 182.88 53.34)
  (size 30.48 25.4)
  (exclude_from_sim no)
  (in_bom yes)
  (on_board yes)
  (dnp no)
  (stroke (width 0.1524) (type solid))
  (fill (color 255 255 194 1.0000))
  (property "Sheetname" "mux_y" (at 182.88 52.64 0) (effects (font (size 1.27 1.27)) (justify left bottom)))
  (property "Sheetfile" "mux2.kicad_sch" (at 182.88 79.34 0) (effects (font (size 1.27 1.27)) (justify left top)))
  (pin "IN0" passive (at 182.88 58.42 180) (effects (font (size 1.27 1.27)) (justify left)))
  (pin "IN1" passive (at 182.88 63.5 180) (effects (font (size 1.27 1.27)) (justify left)))
  (pin "SEL" input (at 182.88 68.58 180) (effects (font (size 1.27 1.27)) (justify left)))
  (pin "SEL_N" input (at 182.88 73.66 180) (effects (font (size 1.27 1.27)) (justify left)))
  (pin "OUT" passive (at 213.36 58.42 0) (effects (font (size 1.27 1.27)) (justify right))))
 (sheet
  (at 233.68 53.34)
  (size 25.4 10.16)
  (exclude_from_sim no)
  (in_bom yes)
  (on_board yes)
  (dnp no)
  (stroke (width 0.1524) (type solid))
  (fill (color 255 255 194 1.0000))
  (property "Sheetname" "buffer" (at 233.68 52.64 0) (effects (font (size 1.27 1.27)) (justify left bottom)))
  (property "Sheetfile" "buffer.kicad_sch" (at 233.68 64.1 0) (effects (font (size 1.27 1.27)) (justify left top)))
  (pin "IN" input (at 233.68 58.42 180) (effects (font (size 1.27 1.27)) (justify left)))
  (pin "OUT" output (at 259.08 58.42 0) (effects (font (size 1.27 1.27)) (justify right))))
 (sheet_instances
  (path ""
   (page "1")))
 (embedded_fonts no))
